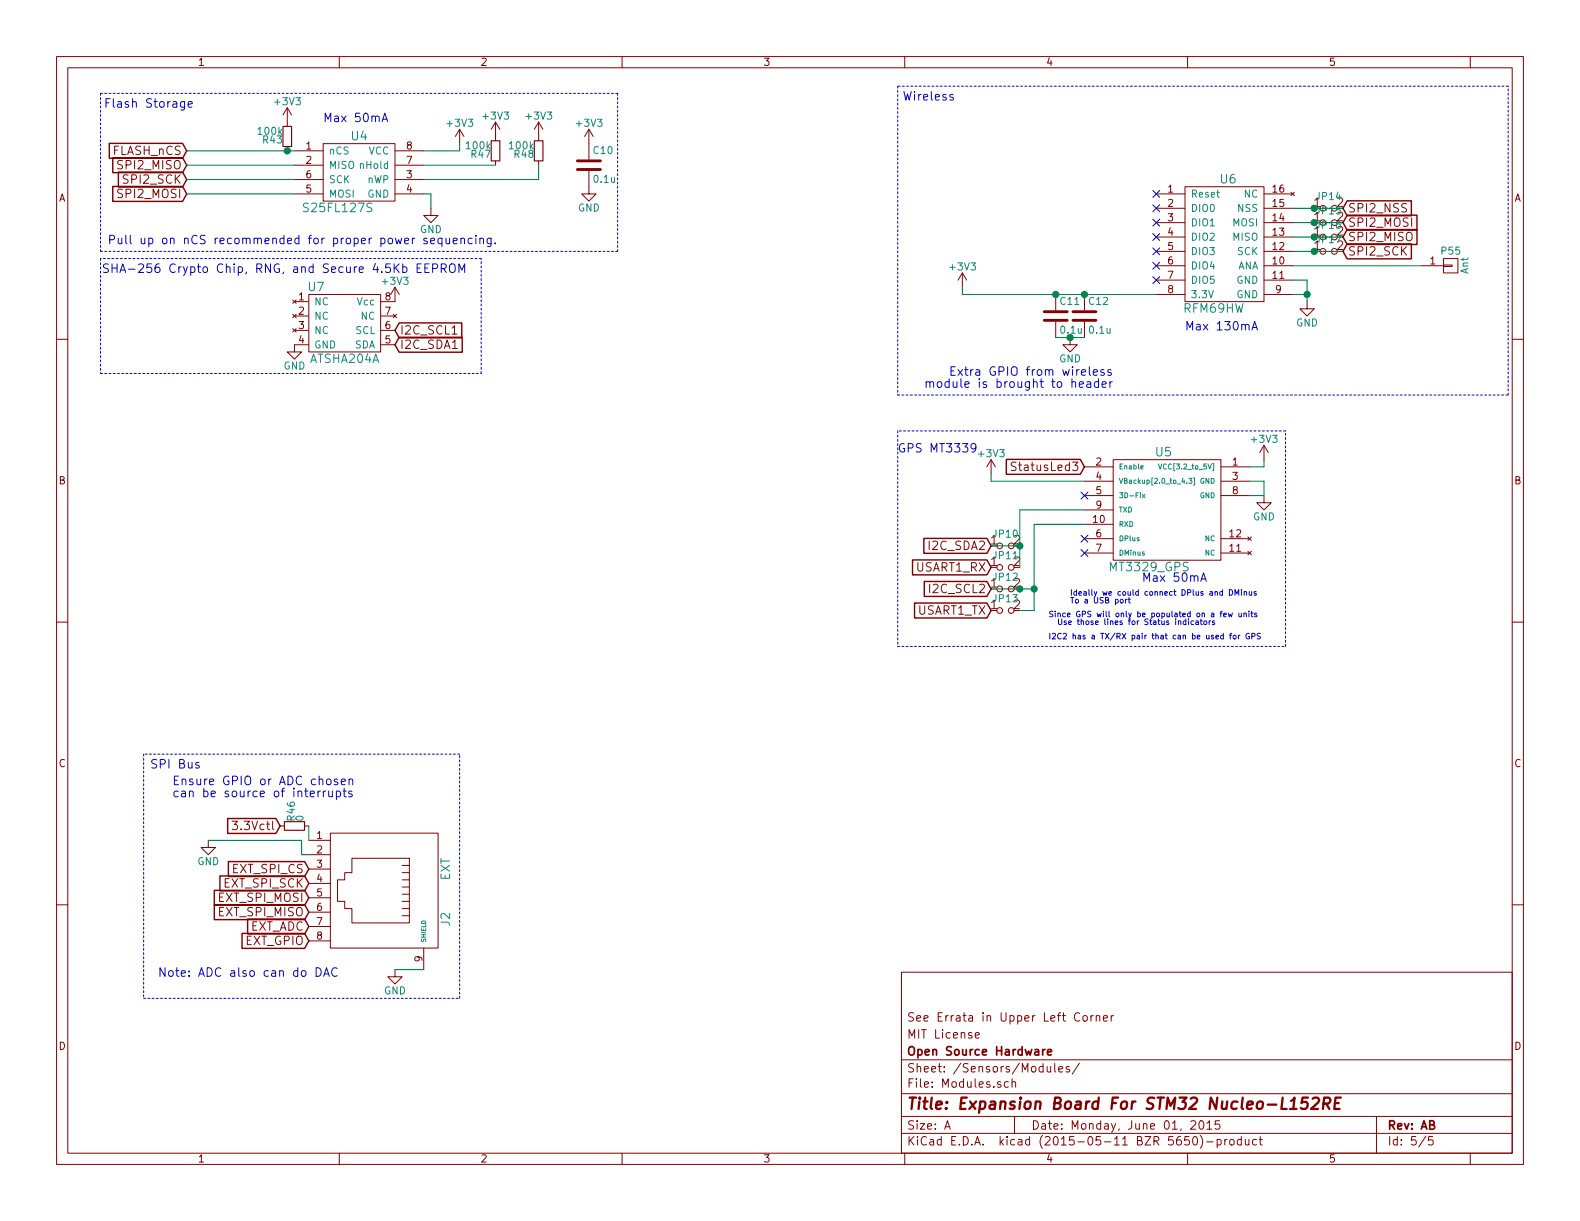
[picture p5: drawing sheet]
EESchema Schematic File Version 2
LIBS:power
LIBS:device
LIBS:transistors
LIBS:conn
LIBS:linear
LIBS:regul
LIBS:74xx
LIBS:cmos4000
LIBS:adc-dac
LIBS:memory
LIBS:xilinx
LIBS:special
LIBS:microcontrollers
LIBS:dsp
LIBS:microchip
LIBS:analog_switches
LIBS:motorola
LIBS:texas
LIBS:intel
LIBS:audio
LIBS:interface
LIBS:digital-audio
LIBS:philips
LIBS:display
LIBS:cypress
LIBS:siliconi
LIBS:opto
LIBS:atmel
LIBS:contrib
LIBS:valves
LIBS:dustin
LIBS:ProtoBoard-cache
EELAYER 25 0
EELAYER END
$Descr A 11000 8500
encoding utf-8
Sheet 5 5
Title "Expansion Board For STM32 Nucleo-L152RE"
Date "Monday, June 01, 2015"
Rev "AB"
Comp "Open Source Hardware"
Comment1 "MIT License"
Comment2 "See Errata in Upper Left Corner"
Comment3 ""
Comment4 ""
$EndDescr
$Comp
L S25FL127S U4
U 1 1
P 2500 1200
F 0 "U4" H 2500 1450 60  0000 C CNN
F 1 "S25FL127S" H 2350 950 60  0000 C CNN
F 2 "nucleo:SOIC-8-FLASH" H 2500 1200 60  0001 C CNN
F 3 "http://www.digikey.com/product-detail/en/SI2323DS-T1-E3/SI2323DS-T1-E3CT-ND" H 2500 1200 60  0001 C CNN
F 4 "1274-1045-ND" H 2500 1200 60  0001 C CNN "Digikey Part Number"
F 5 "http://www.digikey.com/product-detail/en/S25FL127SABMFI101/1274-1045-ND/4142071" H 2500 1200 60  0001 C CNN "Digikey URL"
F 6 "S25FL127SABMFI101" H 2500 1200 60  0001 C CNN "MFG"
	1    2500 1200
	1    0    0    -1  
$EndComp
$Comp
L GND #PWR066
U 1 1
P 3000 1450
F 0 "#PWR066" H 3000 1200 50  0001 C CNN
F 1 "GND" H 3000 1300 50  0000 C CNN
F 2 "" H 3000 1450 60  0000 C CNN
F 3 "" H 3000 1450 60  0000 C CNN
	1    3000 1450
	1    0    0    -1  
$EndComp
$Comp
L +3V3 #PWR067
U 1 1
P 3200 1000
F 0 "#PWR067" H 3200 850 50  0001 C CNN
F 1 "+3V3" H 3200 1140 50  0000 C CNN
F 2 "" H 3200 1000 60  0000 C CNN
F 3 "" H 3200 1000 60  0000 C CNN
	1    3200 1000
	1    0    0    -1  
$EndComp
$Comp
L +3V3 #PWR068
U 1 1
P 4100 1000
F 0 "#PWR068" H 4100 850 50  0001 C CNN
F 1 "+3V3" H 4100 1140 50  0000 C CNN
F 2 "" H 4100 1000 60  0000 C CNN
F 3 "" H 4100 1000 60  0000 C CNN
	1    4100 1000
	1    0    0    -1  
$EndComp
$Comp
L GND #PWR069
U 1 1
P 4100 1300
F 0 "#PWR069" H 4100 1050 50  0001 C CNN
F 1 "GND" H 4100 1150 50  0000 C CNN
F 2 "" H 4100 1300 60  0000 C CNN
F 3 "" H 4100 1300 60  0000 C CNN
	1    4100 1300
	1    0    0    -1  
$EndComp
$Comp
L C C10
U 1 1
P 4100 1150
F 0 "C10" H 4125 1250 50  0000 L CNN
F 1 "0.1u" H 4125 1050 50  0000 L CNN
F 2 "Capacitors_SMD:C_0603" H 4138 1000 30  0001 C CNN
F 3 "" H 4100 1150 60  0000 C CNN
F 4 "490-1532-1-ND" H 4100 1150 60  0001 C CNN "Digikey Part Number"
F 5 "GRM188R71C104KA01D" H 3250 650 60  0001 C CNN "MFG"
	1    4100 1150
	1    0    0    -1  
$EndComp
$Comp
L R_Small R47
U 1 1
P 3450 1050
F 0 "R47" H 3480 1070 50  0000 L CNN
F 1 "100k" H 3480 1010 50  0000 L CNN
F 2 "Resistors_SMD:R_0603_HandSoldering" H 3450 1050 60  0001 C CNN
F 3 "" H 3450 1050 60  0000 C CNN
F 4 "RMCF0603FT100KTR-ND" H 3450 1050 60  0001 C CNN "Digikey Part Number"
F 5 "CRCW0603100KFKEA" H 2500 1200 60  0001 C CNN "MFG"
	1    3450 1050
	-1   0    0    1   
$EndComp
$Comp
L R_Small R48
U 1 1
P 3750 1050
F 0 "R48" H 3780 1070 50  0000 L CNN
F 1 "100k" H 3780 1010 50  0000 L CNN
F 2 "Resistors_SMD:R_0603_HandSoldering" H 3750 1050 60  0001 C CNN
F 3 "" H 3750 1050 60  0000 C CNN
F 4 "RMCF0603FT100KTR-ND" H 3750 1050 60  0001 C CNN "Digikey Part Number"
F 5 "http://www.digikey.com/product-detail/en/RMCF0603FT100K/RMCF0603FT100KTR-ND" H 3750 1050 60  0001 C CNN "Digikey URL"
F 6 "CRCW0603100KFKEA" H 2500 1200 60  0001 C CNN "MFG"
	1    3750 1050
	-1   0    0    1   
$EndComp
$Comp
L +3V3 #PWR070
U 1 1
P 3450 950
F 0 "#PWR070" H 3450 800 50  0001 C CNN
F 1 "+3V3" H 3450 1090 50  0000 C CNN
F 2 "" H 3450 950 60  0000 C CNN
F 3 "" H 3450 950 60  0000 C CNN
	1    3450 950 
	1    0    0    -1  
$EndComp
$Comp
L +3V3 #PWR071
U 1 1
P 3750 950
F 0 "#PWR071" H 3750 800 50  0001 C CNN
F 1 "+3V3" H 3750 1090 50  0000 C CNN
F 2 "" H 3750 950 60  0000 C CNN
F 3 "" H 3750 950 60  0000 C CNN
	1    3750 950 
	1    0    0    -1  
$EndComp
Text Notes 1350 750  2    60   ~ 0
Flash Storage
Wire Wire Line
	2950 1350 3000 1350
Wire Wire Line
	3000 1350 3000 1450
Wire Wire Line
	2950 1050 3200 1050
Wire Wire Line
	3200 1050 3200 1000
Wire Wire Line
	2950 1150 3450 1150
Wire Wire Line
	3750 1250 3750 1150
Wire Wire Line
	2950 1250 3750 1250
Text Notes 2250 850  0    59   ~ 0
Max 50mA
$Comp
L RFM69HW U6
U 1 1
P 8550 1700
F 0 "U6" H 8550 2150 60  0000 C CNN
F 1 "RFM69HW" H 8450 1250 60  0000 C CNN
F 2 "nucleo:RFM69HW_LessPins" H 8550 1700 60  0001 C CNN
F 3 "" H 8550 1700 60  0000 C CNN
F 4 "RFM69HW 915MHz" H 8550 1700 60  0001 C CNN "Ebay"
	1    8550 1700
	1    0    0    -1  
$EndComp
$Comp
L C C12
U 1 1
P 7550 2200
F 0 "C12" H 7575 2300 50  0000 L CNN
F 1 "0.1u" H 7575 2100 50  0000 L CNN
F 2 "Capacitors_SMD:C_0603" H 7588 2050 30  0001 C CNN
F 3 "" H 7550 2200 60  0000 C CNN
F 4 "490-1532-1-ND" H 7550 2200 60  0001 C CNN "Digikey Part Number"
F 5 "GRM188R71C104KA01D" H 4250 1650 60  0001 C CNN "MFG"
	1    7550 2200
	1    0    0    -1  
$EndComp
$Comp
L C C11
U 1 1
P 7350 2200
F 0 "C11" H 7375 2300 50  0000 L CNN
F 1 "0.1u" H 7375 2100 50  0000 L CNN
F 2 "Capacitors_SMD:C_0603" H 7388 2050 30  0001 C CNN
F 3 "" H 7350 2200 60  0000 C CNN
F 4 "490-1532-1-ND" H 7350 2200 60  0001 C CNN "Digikey Part Number"
F 5 "GRM188R71C104KA01D" H 4250 1650 60  0001 C CNN "MFG"
	1    7350 2200
	1    0    0    -1  
$EndComp
$Comp
L CONN_01X01 P55
U 1 1
P 10100 1850
F 0 "P55" H 10100 1950 50  0000 C CNN
F 1 "Ant" V 10200 1850 50  0000 C CNN
F 2 "nucleo:Antenna_1pin" H 10100 1850 60  0001 C CNN
F 3 "" H 10100 1850 60  0000 C CNN
	1    10100 1850
	1    0    0    -1  
$EndComp
$Comp
L GND #PWR072
U 1 1
P 7450 2350
F 0 "#PWR072" H 7450 2100 50  0001 C CNN
F 1 "GND" H 7450 2200 50  0000 C CNN
F 2 "" H 7450 2350 60  0000 C CNN
F 3 "" H 7450 2350 60  0000 C CNN
	1    7450 2350
	1    0    0    -1  
$EndComp
$Comp
L GND #PWR073
U 1 1
P 9100 2100
F 0 "#PWR073" H 9100 1850 50  0001 C CNN
F 1 "GND" H 9100 1950 50  0000 C CNN
F 2 "" H 9100 2100 60  0000 C CNN
F 3 "" H 9100 2100 60  0000 C CNN
	1    9100 2100
	1    0    0    -1  
$EndComp
$Comp
L Jumper_Small JP14
U 1 1
P 9250 1450
F 0 "JP14" H 9250 1530 50  0000 C CNN
F 1 "Jumper_NC_Small" H 9260 1390 50  0001 C CNN
F 2 "nucleo:SB_NO_Smaller" H 9250 1450 60  0001 C CNN
F 3 "" H 9250 1450 60  0000 C CNN
	1    9250 1450
	1    0    0    -1  
$EndComp
$Comp
L Jumper_Small JP15
U 1 1
P 9250 1550
F 0 "JP15" H 9250 1630 50  0000 C CNN
F 1 "Jumper_NC_Small" H 9260 1490 50  0001 C CNN
F 2 "nucleo:SB_NO_Smaller" H 9250 1550 60  0001 C CNN
F 3 "" H 9250 1550 60  0000 C CNN
	1    9250 1550
	1    0    0    -1  
$EndComp
$Comp
L Jumper_Small JP16
U 1 1
P 9250 1650
F 0 "JP16" H 9250 1730 50  0000 C CNN
F 1 "Jumper_NC_Small" H 9260 1590 50  0001 C CNN
F 2 "nucleo:SB_NO_Smaller" H 9250 1650 60  0001 C CNN
F 3 "" H 9250 1650 60  0000 C CNN
	1    9250 1650
	1    0    0    -1  
$EndComp
$Comp
L Jumper_Small JP17
U 1 1
P 9250 1750
F 0 "JP17" H 9250 1830 50  0000 C CNN
F 1 "Jumper_NC_Small" H 9260 1690 50  0001 C CNN
F 2 "nucleo:SB_NO_Smaller" H 9250 1750 60  0001 C CNN
F 3 "" H 9250 1750 60  0000 C CNN
	1    9250 1750
	1    0    0    -1  
$EndComp
Text Notes 6650 700  2    60   ~ 0
Wireless
Text Notes 7750 2700 2    60   ~ 0
Extra GPIO from wireless\nmodule is brought to header\n
$Comp
L +3V3 #PWR074
U 1 1
P 6700 2000
F 0 "#PWR074" H 6700 1850 50  0001 C CNN
F 1 "+3V3" H 6700 2140 50  0000 C CNN
F 2 "" H 6700 2000 60  0000 C CNN
F 3 "" H 6700 2000 60  0000 C CNN
	1    6700 2000
	1    0    0    -1  
$EndComp
NoConn ~ 8050 1950
NoConn ~ 8050 1750
NoConn ~ 8050 1850
NoConn ~ 8050 1650
NoConn ~ 8050 1550
NoConn ~ 8050 1350
Wire Wire Line
	7350 2350 7550 2350
Connection ~ 7450 2350
Wire Wire Line
	9000 1850 9900 1850
Wire Wire Line
	9000 1950 9100 1950
Wire Wire Line
	9100 1950 9100 2100
Wire Wire Line
	9000 2050 9100 2050
Connection ~ 9100 2050
Wire Wire Line
	9000 1450 9350 1450
Wire Wire Line
	9000 1550 9350 1550
Wire Wire Line
	9000 1650 9350 1650
Wire Wire Line
	9000 1750 9350 1750
Wire Notes Line
	6250 600  6250 2750
Wire Notes Line
	6250 2750 10500 2750
Wire Notes Line
	10500 2750 10500 600 
Wire Notes Line
	10500 600  6250 600 
Wire Wire Line
	6700 2050 8050 2050
Connection ~ 7550 2050
Wire Wire Line
	6700 2050 6700 2000
Connection ~ 7350 2050
NoConn ~ 8050 1450
Text Notes 8250 2300 0    59   ~ 0
Max 130mA
Text Notes 1400 5350 2    60   ~ 0
SPI Bus
$Comp
L RJ45 J2
U 1 1
P 2600 6200
F 0 "J2" H 2800 6700 60  0000 C CNN
F 1 "EXT" H 2450 6700 60  0000 C CNN
F 2 "nucleo:RJ45_SMD" H 2600 6200 60  0001 C CNN
F 3 "http://www.digikey.com/product-detail/en/RJLSE4238101T/RJLSE4238101TTR-ND/1979556" H 2600 6200 60  0001 C CNN
F 4 "RJLSE4238101TTR-ND" H 2600 6200 60  0001 C CNN "Digikey Part Number"
F 5 "http://www.digikey.com/product-detail/en/RJLSE4238101T/RJLSE4238101TTR-ND/1979556" H 2600 6200 60  0001 C CNN "Digikey URL"
F 6 "RJLSE4238101T" H 3750 -1900 60  0001 C CNN "MFG"
	1    2600 6200
	0    1    1    0   
$EndComp
$Comp
L GND #PWR075
U 1 1
P 1450 5850
F 0 "#PWR075" H 1450 5600 50  0001 C CNN
F 1 "GND" H 1450 5700 50  0000 C CNN
F 2 "" H 1450 5850 60  0000 C CNN
F 3 "" H 1450 5850 60  0000 C CNN
	1    1450 5850
	1    0    0    -1  
$EndComp
$Comp
L R_Small R46
U 1 1
P 2050 5750
F 0 "R46" H 2080 5770 50  0000 L CNN
F 1 "0" H 2080 5710 50  0000 L CNN
F 2 "Resistors_SMD:R_0603_HandSoldering" H 2050 5750 60  0001 C CNN
F 3 "" H 2050 5750 60  0000 C CNN
F 4 "P0.0GCT-ND" H 2050 5750 60  0001 C CNN "Digikey Part Number"
F 5 "ERJ-3GEY0R00V" H 3750 -1900 60  0001 C CNN "MFG"
	1    2050 5750
	0    -1   -1   0   
$EndComp
$Comp
L GND #PWR076
U 1 1
P 2750 6750
F 0 "#PWR076" H 2750 6500 50  0001 C CNN
F 1 "GND" H 2750 6600 50  0000 C CNN
F 2 "" H 2750 6750 60  0000 C CNN
F 3 "" H 2750 6750 60  0000 C CNN
	1    2750 6750
	1    0    0    -1  
$EndComp
Text Notes 1200 5550 0    60   ~ 0
Ensure GPIO or ADC chosen\ncan be source of interrupts
Text Notes 1100 6800 0    60   ~ 0
Note: ADC also can do DAC
Wire Wire Line
	2150 5850 2150 5750
Wire Wire Line
	2150 5950 2100 5950
Wire Wire Line
	2100 5950 2100 5850
Wire Wire Line
	2100 5850 1450 5850
Wire Wire Line
	2950 6750 2750 6750
$Comp
L MT3329_GPS U5
U 1 1
P 8250 3800
F 0 "U5" H 8100 4450 60  0000 C CNN
F 1 "MT3329_GPS" H 8000 3650 60  0000 C CNN
F 2 "nucleo:MT3329_LessPins" H 8250 3800 60  0001 C CNN
F 3 "" H 8250 3800 60  0000 C CNN
	1    8250 3800
	1    0    0    -1  
$EndComp
$Comp
L GND #PWR077
U 1 1
P 8800 3450
F 0 "#PWR077" H 8800 3200 50  0001 C CNN
F 1 "GND" H 8800 3300 50  0000 C CNN
F 2 "" H 8800 3450 60  0000 C CNN
F 3 "" H 8800 3450 60  0000 C CNN
	1    8800 3450
	1    0    0    -1  
$EndComp
$Comp
L +3V3 #PWR078
U 1 1
P 8800 3200
F 0 "#PWR078" H 8800 3050 50  0001 C CNN
F 1 "+3V3" H 8800 3340 50  0000 C CNN
F 2 "" H 8800 3200 60  0000 C CNN
F 3 "" H 8800 3200 60  0000 C CNN
	1    8800 3200
	1    0    0    -1  
$EndComp
Text Notes 7450 4200 0    39   ~ 0
Ideally we could connect DPlus and DMinus\nTo a USB port
NoConn ~ 7550 3850
NoConn ~ 7550 3750
$Comp
L +3V3 #PWR079
U 1 1
P 6900 3300
F 0 "#PWR079" H 6900 3150 50  0001 C CNN
F 1 "+3V3" H 6900 3440 50  0000 C CNN
F 2 "" H 6900 3300 60  0000 C CNN
F 3 "" H 6900 3300 60  0000 C CNN
	1    6900 3300
	1    0    0    -1  
$EndComp
Text Notes 6250 3150 0    59   ~ 0
GPS MT3339
Text Notes 7300 4350 0    39   ~ 0
Since GPS will only be populated on a few units\n  Use those lines for Status indicators
NoConn ~ 7550 3450
$Comp
L Jumper_Small JP10
U 1 1
P 7000 3800
F 0 "JP10" H 7000 3880 50  0000 C CNN
F 1 "Jumper_NC_Small" H 7010 3740 50  0001 C CNN
F 2 "nucleo:SB_NO_Smaller" H 7000 3800 60  0001 C CNN
F 3 "" H 7000 3800 60  0000 C CNN
	1    7000 3800
	1    0    0    -1  
$EndComp
$Comp
L Jumper_Small JP12
U 1 1
P 7000 4100
F 0 "JP12" H 7000 4180 50  0000 C CNN
F 1 "Jumper_NC_Small" H 7010 4040 50  0001 C CNN
F 2 "nucleo:SB_NO_Smaller" H 7000 4100 60  0001 C CNN
F 3 "" H 7000 4100 60  0000 C CNN
	1    7000 4100
	1    0    0    -1  
$EndComp
$Comp
L Jumper_Small JP13
U 1 1
P 7000 4250
F 0 "JP13" H 7000 4330 50  0000 C CNN
F 1 "Jumper_NO_Small" H 7010 4190 50  0001 C CNN
F 2 "nucleo:SB_NO_Smaller" H 7000 4250 60  0001 C CNN
F 3 "" H 7000 4250 60  0000 C CNN
	1    7000 4250
	1    0    0    -1  
$EndComp
$Comp
L Jumper_Small JP11
U 1 1
P 7000 3950
F 0 "JP11" H 7000 4030 50  0000 C CNN
F 1 "Jumper_NO_Small" H 7010 3890 50  0001 C CNN
F 2 "nucleo:SB_NO_Smaller" H 7000 3950 60  0001 C CNN
F 3 "" H 7000 3950 60  0000 C CNN
	1    7000 3950
	1    0    0    -1  
$EndComp
Text Notes 7300 4450 0    39   ~ 0
I2C2 has a TX/RX pair that can be used for GPS
Wire Wire Line
	8700 3450 8800 3450
Wire Wire Line
	8700 3350 8800 3350
Wire Wire Line
	8800 3350 8800 3450
Wire Wire Line
	8700 3250 8800 3250
Wire Wire Line
	8800 3250 8800 3200
Wire Wire Line
	7100 3550 7100 3950
Wire Wire Line
	7100 3550 7550 3550
Connection ~ 7100 3800
Wire Wire Line
	7100 4250 7200 4250
Wire Wire Line
	7200 4250 7200 3650
Wire Wire Line
	7200 3650 7550 3650
Wire Wire Line
	6900 4100 7200 4100
Connection ~ 7200 4100
Wire Wire Line
	7550 3350 6900 3350
Wire Wire Line
	6900 3350 6900 3300
Text Notes 7950 4050 0    59   ~ 0
Max 50mA
Text GLabel 7550 3250 0    59   Input ~ 0
StatusLed3
Text GLabel 1300 1050 0    59   Input ~ 0
FLASH_nCS
Text GLabel 1300 1150 0    59   Input ~ 0
SPI2_MISO
Text GLabel 1300 1250 0    59   Input ~ 0
SPI2_SCK
Text GLabel 1300 1350 0    59   Input ~ 0
SPI2_MOSI
Text GLabel 2150 6050 0    59   Input ~ 0
EXT_SPI_CS
Text GLabel 2150 6150 0    59   Input ~ 0
EXT_SPI_SCK
Text GLabel 2150 6250 0    59   Input ~ 0
EXT_SPI_MOSI
Text GLabel 2150 6350 0    59   Input ~ 0
EXT_SPI_MISO
Text GLabel 2150 6450 0    59   Input ~ 0
EXT_ADC
Text GLabel 2150 6550 0    59   Input ~ 0
EXT_GPIO
Text GLabel 6900 3800 0    59   Input ~ 0
I2C_SDA2
Text GLabel 6900 3950 0    59   Input ~ 0
USART1_RX
Text GLabel 6900 4100 0    59   Input ~ 0
I2C_SCL2
Text GLabel 6900 4250 0    59   Input ~ 0
USART1_TX
Text GLabel 9350 1450 2    59   Input ~ 0
SPI2_NSS
Text GLabel 9350 1550 2    59   Input ~ 0
SPI2_MOSI
Text GLabel 9350 1650 2    59   Input ~ 0
SPI2_MISO
Text GLabel 9350 1750 2    59   Input ~ 0
SPI2_SCK
Wire Notes Line
	700  650  4300 650 
Wire Notes Line
	700  650  700  1750
Wire Notes Line
	1000 5250 1000 6950
Wire Notes Line
	1000 6950 3200 6950
Wire Notes Line
	3200 6950 3200 5250
Wire Notes Line
	3200 5250 1000 5250
Wire Notes Line
	6250 3000 6250 4500
Wire Notes Line
	6250 4500 8950 4500
Wire Notes Line
	8950 4500 8950 3000
Wire Notes Line
	8950 3000 6250 3000
Text Notes 750  1700 0    59   ~ 0
Pull up on nCS recommended for proper power sequencing.
$Comp
L R_Small R43
U 1 1
P 2000 950
F 0 "R43" H 2030 970 50  0000 L CNN
F 1 "100k" H 2030 910 50  0000 L CNN
F 2 "Resistors_SMD:R_0603_HandSoldering" H 2000 950 60  0001 C CNN
F 3 "" H 2000 950 60  0000 C CNN
F 4 "RMCF0603FT100KTR-ND" H 2000 950 60  0001 C CNN "Digikey Part Number"
F 5 "http://www.digikey.com/product-detail/en/RMCF0603FT100K/RMCF0603FT100KTR-ND" H 2000 950 60  0001 C CNN "Digikey URL"
F 6 "CRCW0603100KFKEA" H 750 1100 60  0001 C CNN "MFG"
	1    2000 950 
	-1   0    0    1   
$EndComp
$Comp
L +3V3 #PWR080
U 1 1
P 2000 850
F 0 "#PWR080" H 2000 700 50  0001 C CNN
F 1 "+3V3" H 2000 990 50  0000 C CNN
F 2 "" H 2000 850 60  0000 C CNN
F 3 "" H 2000 850 60  0000 C CNN
	1    2000 850 
	1    0    0    -1  
$EndComp
Wire Wire Line
	1300 1050 2050 1050
Connection ~ 2000 1050
Wire Wire Line
	1300 1150 2050 1150
Wire Wire Line
	2050 1250 1300 1250
Wire Wire Line
	1300 1350 2050 1350
Wire Notes Line
	4300 650  4300 1750
Wire Notes Line
	4300 1750 700  1750
Text GLabel 1950 5750 0    59   Input ~ 0
3.3Vctl
$Comp
L ATSHA204A U7
U 1 1
P 2400 2250
F 0 "U7" H 2200 2500 59  0000 C CNN
F 1 "ATSHA204A" H 2400 2000 59  0000 C CNN
F 2 "nucleo:8-SOIC-JEDEC_MS-012AA" H 2400 2250 59  0001 C CNN
F 3 "" H 2400 2250 59  0000 C CNN
	1    2400 2250
	1    0    0    -1  
$EndComp
Text GLabel 2750 2400 2    59   Input ~ 0
I2C_SDA1
Text GLabel 2750 2300 2    59   Input ~ 0
I2C_SCL1
$Comp
L +3V3 #PWR081
U 1 1
P 2750 2100
F 0 "#PWR081" H 2750 1950 50  0001 C CNN
F 1 "+3V3" H 2750 2240 50  0000 C CNN
F 2 "" H 2750 2100 60  0000 C CNN
F 3 "" H 2750 2100 60  0000 C CNN
	1    2750 2100
	1    0    0    -1  
$EndComp
$Comp
L GND #PWR082
U 1 1
P 2050 2400
F 0 "#PWR082" H 2050 2150 50  0001 C CNN
F 1 "GND" H 2050 2250 50  0000 C CNN
F 2 "" H 2050 2400 60  0000 C CNN
F 3 "" H 2050 2400 60  0000 C CNN
	1    2050 2400
	1    0    0    -1  
$EndComp
Text Notes 3250 1900 2    60   ~ 0
SHA-256 Crypto Chip, RNG, and Secure 4.5Kb EEPROM
Wire Notes Line
	700  1800 700  2600
Wire Notes Line
	700  2600 3350 2600
Wire Notes Line
	3350 2600 3350 1800
Wire Notes Line
	3350 1800 700  1800
Connection ~ 9150 1750
Connection ~ 9150 1650
Connection ~ 9150 1550
Connection ~ 9150 1450
Wire Wire Line
	6900 3800 7100 3800
Connection ~ 7100 4100
$EndSCHEMATC
